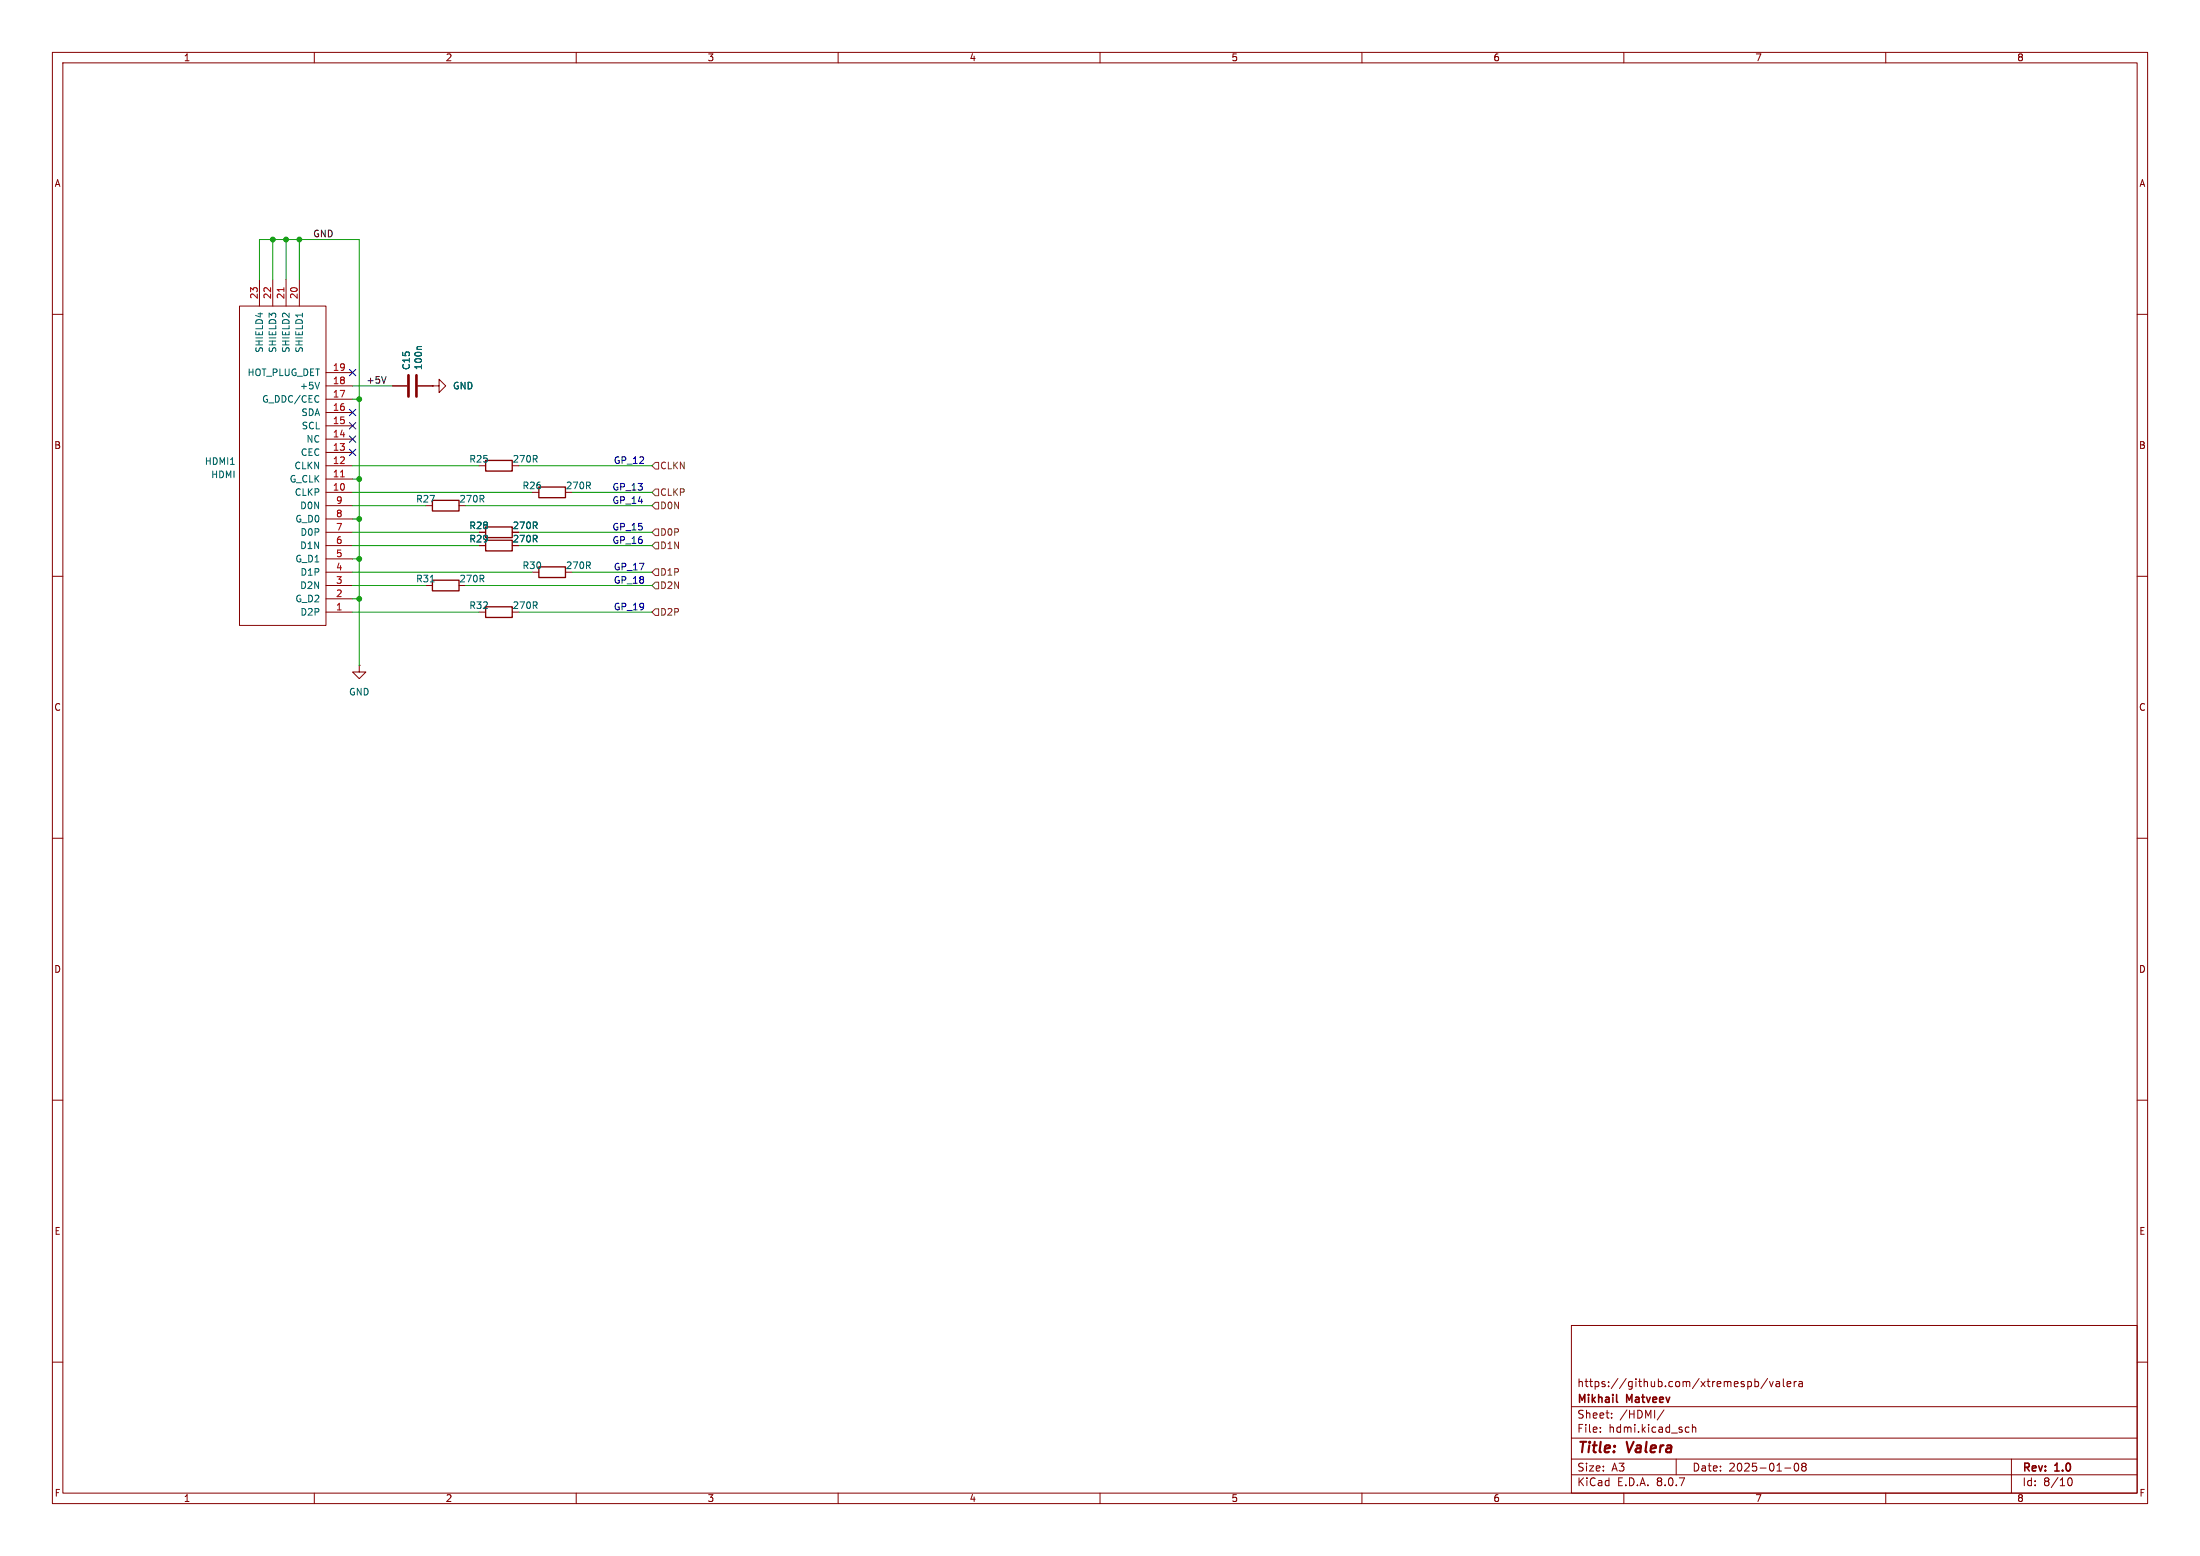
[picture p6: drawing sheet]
<svg xmlns="http://www.w3.org/2000/svg" width="420mm" height="297mm" viewBox="0 0 420 297" stroke-linecap="round" stroke-linejoin="round" font-family="sans-serif">
<g fill="none" stroke="#840000" stroke-width=".19">
<path d="M10 10h400v277h-400zM12 12h396v273h-396zM60 10v2M110 10v2M160 10v2M210 10v2M260 10v2M310 10v2M360 10v2M45.7 58.4h16.5v61h-16.5zM49.5 53.3v5.1M52.1 53.3v5.1"/>
<path d="M54.6 53.3v5.1M57.1 53.3v5.1M10 60h2M62.2 73.7h5.1M62.2 78.7h5.1M62.2 76.2h5.1M62.2 71.1h5.1M74.9 73.7h2.8M79.8 73.7h2.7M82.5 73.7h1.3v-1.3l1.3 1.3-1.3 1.2v-1.2M82.5 73.7h.1M408 60h2"/>
<path d="M62.2 94h5.1M62.2 91.4h5.1M62.2 88.9h5.1M62.2 86.4h5.1M62.2 83.8h5.1M62.2 81.3h5.1M62.2 99.1h5.1M62.2 96.5h5.1M10 110h2M62.2 116.8h5.1M62.2 114.3h5.1M62.2 111.8h5.1"/>
<path d="M62.2 109.2h5.1M62.2 106.7h5.1M62.2 104.1h5.1M62.2 101.6h5.1M408 110h2M68.6 127v1.3h1.2l-1.2 1.2-1.3-1.2h1.3M68.6 127h.1M10 160h2M408 160h2M10 210h2M408 210h2M300 253h108v32h-108z"/>
<path d="M10 260h2M300 278.5h108M300 274.5h108M300 268.5h108M305.5 273.2v.2M305.5 272.5v.1M307.7 270.5v.2M307.7 269.8v.1M317.7 269.1l-1.3 1.9M320 278.5v3M322 272.4l.4 .1M322.4 273.3l-.4 .1"/>
<path d="M323.1 272.5l.2-.1 .4 .1v.9M323.1 271.9v1.5M335 263.8l.4-.1 .3 .3-.1 .6h-.6M335 263.2v1.5M337.4 263.1l-1.2 1.9M337.8 263.7l.4 1 .3-1M339.1 263.8h.6v.9M339.7 264l-.5 .1a.29 .29 0 0 0-.2 .3 .29 .29 0 0 0 .2 .3l.5-.1M340.4 263.2v1.3l.3 .2M341.2 264.2l.7-.2-.1-.2-.4-.1-.2 .2v.7h.6M342.5 263.7v1M342.7 279.4l.2-.1a.8 .8 0 0 1 .5 .7 .8 .8 0 0 1-.5 .8l-.2-.2-.2-.4z"/>
<path d="M342.9 263.7l-.2 .1-.2 .2M343.4 263.8h.6l.1 .9M344.1 264l-.5 .1a.29 .29 0 0 0-.2 .3 .29 .29 0 0 0 .2 .3l.5-.1M344.2 279.9l-.3-.3 .3-.3 .5 .1 .1 .2-.3 .3M344.2 279.9l-.3 .3 .1 .4 .2 .2 .5-.1 .1-.2-.1-.4-.2-.2M344.2 279.9h.3M384 278.5v6.5M408 260h2M60 285v2M110 285v2M160 285v2M210 285v2"/>
<path d="M260 285v2M300 281.5h108M310 285v2M340.7 280.2h1.2M360 285v2M394.7 282.7l.2-.5 .2-.1a.8 .8 0 0 1 .5 .7 .8 .8 0 0 1-.5 .8l-.2-.2-.2-.4"/>
</g>
<path d="M308.6 267.5l.2 .2" fill="none" stroke="#840000" stroke-width=".3"/>
<path d="M78 71.6v4.1M79.5 71.6v4.1" fill="none" stroke="#840000" stroke-width=".51"/>
<path d="M57.7 59.8v.7M61 73l-.4 1.2M80.5 66.2h-.7l-.2 .1M82.2 111.1h.7" fill="none" stroke="#006464" stroke-width=".19"/>
<path d="M54.2 54.9v.7M65 91h.7" fill="none" stroke="#a90000" stroke-width=".19"/>
<path d="M82.5 95.5h5.1v2h-5.1zM92.7 87.9h5.1v2h-5.1zM102.9 93h5v2h-5zM82.5 110.7h5.1v2.1h-5.1zM92.7 100.6h5.1v2h-5.1zM92.7 115.8h5.1v2.1h-5.1zM92.7 103.1h5.1v2.1h-5.1zM102.9 108.2h5v2h-5z" fill="none" stroke="#840000" stroke-width=".25"/>
<path d="M125.1 88.3h.6v1.2h-.6l-.6-.6zM125.1 93.3h.6v1.3h-.6l-.6-.6zM125.1 95.9h.6v1.3h-.6l-.6-.7zM125.1 108.6h.6v1.3h-.6l-.6-.7zM125.1 116.2h.6v1.3h-.6l-.6-.7zM125.1 101h.6v1.2h-.6l-.6-.6zM125.1 103.5h.6v1.3h-.6l-.6-.7zM125.1 111.1h.6v1.3h-.6l-.6-.6z" fill="none" stroke="#725600" stroke-width=".19"/>
<path d="M73.7 71.9l-.4 1.2" fill="none" stroke="#0f0f0f" stroke-width=".19"/>
<g fill="none" stroke="#009600" stroke-width=".19">
<path d="M49.5 53.3v-7.6h19.1v81.3M52.1 45.7v7.6M54.6 45.7v7.6M57.1 45.7v7.6M67.3 73.7h7.6M67.3 76.2h1.3M67.3 88.9h24.1M67.3 96.5h14M67.3 94h34.3M67.3 91.4h1.3M67.3 99.1h1.3M88.9 96.5h35.6"/>
<path d="M99.1 88.9h25.4M109.2 94h15.3M67.3 101.6h24.1M67.3 116.8h24.1M67.3 111.8h14M67.3 104.1h24.1M67.3 109.2h34.3M67.3 114.3h1.3M67.3 106.7h1.3M88.9 111.8h35.6M99.1 101.6h25.4M99.1 116.8h25.4"/>
<path d="M99.1 104.1h25.4M109.2 109.2h15.3"/>
</g>
<path d="M66.7 78.1l1.2 1.2M66.7 70.5l1.2 1.2M67.9 78.1l-1.2 1.2M67.9 70.5l-1.2 1.2M66.7 85.8l1.2 1.2M66.7 80.7l1.2 1.2M66.7 83.2l1.2 1.2M67.9 85.8l-1.2 1.2M67.9 80.7l-1.2 1.2M67.9 83.2l-1.2 1.2" fill="none" stroke="#000084" stroke-width=".19"/>
<g fill="#009600" stroke="#009600" stroke-width=".19">
<circle cx="68.6" cy="114.3" r=".46"/>
<circle cx="57.1" cy="45.7" r=".46"/>
<circle cx="54.6" cy="45.7" r=".46"/>
<circle cx="52.1" cy="45.7" r=".46"/>
<circle cx="68.6" cy="106.7" r=".46"/>
<circle cx="68.6" cy="99.1" r=".46"/>
<circle cx="68.6" cy="91.4" r=".46"/>
<circle cx="68.6" cy="76.2" r=".46"/>
</g>
<g font-size="2.8" fill="#840000">
<text x="301" y="277.9">Title:</text>
<text x="310.6" y="277.9">Valera</text>
</g>
<g font-size="2.1" fill="#840000">
<text x="301" y="268.2">Mikhail</text>
<text x="301" y="265">https://github.com/xtremespb/valera</text>
<text x="310.6" y="268.2">Matveev</text>
<text x="301" y="273.7">File:</text>
<text x="301" y="271">Sheet:</text>
<text x="307.1" y="273.7">hdmi.kicad_sch</text>
<text x="309.2" y="271">/HDMI/</text>
<text x="301" y="281.1">Size:</text>
<text x="307.6" y="281.1">A3</text>
<text x="323" y="281.1">Date:</text>
<text x="330" y="281.1">2025-01-08</text>
<text x="386" y="281.3">Rev:</text>
<text x="392.4" y="281.3">1.0</text>
<text x="301" y="283.9">KiCad</text>
<text x="308.7" y="283.9">E.D.A.</text>
<text x="316.3" y="283.9">8.0.7</text>
<text x="386" y="283.9">Id:</text>
<text x="390.1" y="283.9">8/10</text>
</g>
<g font-size="1.8" fill="#840000">
<text x="35" y="11.9">1</text>
<text x="85" y="11.9">2</text>
<text x="135" y="11.9">3</text>
<text x="185" y="11.9">4</text>
<text x="235" y="11.9">5</text>
<text x="285" y="11.9">6</text>
<text x="335" y="11.9">7</text>
<text x="385" y="11.9">8</text>
<text x="10.3" y="35.9">A</text>
<text x="408.3" y="35.9">A</text>
<text x="10.3" y="85.9">B</text>
<text x="408.2" y="85.9">B</text>
<text x="89.5" y="101.2">R28</text>
<text x="97.8" y="101.2">270R</text>
<text x="89.5" y="103.7">R29</text>
<text x="97.8" y="103.7">270R</text>
<text x="10.3" y="135.9">C</text>
<text x="408.2" y="135.9">C</text>
<text x="10.3" y="185.9">D</text>
<text x="408.2" y="185.9">D</text>
<text x="10.3" y="235.9">E</text>
<text x="408.3" y="235.9">E</text>
<text x="10.3" y="285.9">F</text>
<text x="35" y="286.9">1</text>
<text x="85" y="286.9">2</text>
<text x="135" y="286.9">3</text>
<text x="185" y="286.9">4</text>
<text x="235" y="286.9">5</text>
<text x="285" y="286.9">6</text>
<text x="335" y="286.9">7</text>
<text x="385" y="286.9">8</text>
<text x="408.3" y="285.9">F</text>
</g>
<g font-size="1.8" fill="#0f0f0f">
<text x="59.7" y="45.4">GND</text>
<text x="69.8" y="73.3">+5V</text>
</g>
<g font-size="1.8" fill="#a90000">
<text x="49.3" y="57.2" transform="rotate(-90 49.3 57.2)">23</text>
<text x="51.8" y="57.2" transform="rotate(-90 51.8 57.2)">22</text>
<text x="54.4" y="57.2" transform="rotate(-90 54.4 57.2)">21</text>
<text x="56.9" y="57.2" transform="rotate(-90 56.9 57.2)">20</text>
<text x="63.5" y="70.9">19</text>
<text x="63.5" y="75.9">17</text>
<text x="63.5" y="73.4">18</text>
<text x="63.5" y="83.6">14</text>
<text x="63.5" y="81">15</text>
<text x="63.5" y="78.5">16</text>
<text x="63.5" y="88.6">12</text>
<text x="63.5" y="86.1">13</text>
<text x="63.5" y="93.7">10</text>
<text x="63.5" y="91.2">11</text>
<text x="64.1" y="101.3">7</text>
<text x="64.1" y="98.8">8</text>
<text x="64.1" y="96.3">9</text>
<text x="64.1" y="106.4">5</text>
<text x="64.1" y="103.9">6</text>
<text x="64.1" y="111.5">3</text>
<text x="64.1" y="109">4</text>
<text x="64.1" y="116.6">1</text>
<text x="64.1" y="114">2</text>
</g>
<g font-size="1.8" fill="#006464">
<text x="47.2" y="72">HOT_PLUG_DET</text>
<text x="50.4" y="67.4" transform="rotate(-90 50.4 67.4)">SHIELD4</text>
<text x="52.9" y="67.4" transform="rotate(-90 52.9 67.4)">SHIELD3</text>
<text x="55.5" y="67.4" transform="rotate(-90 55.5 67.4)">SHIELD2</text>
<text x="58" y="67.4" transform="rotate(-90 58 67.4)">SHIELD1</text>
<text x="78.4" y="70.7" transform="rotate(-90 78.4 70.7)">C15</text>
<text x="80.7" y="70.7" transform="rotate(-90 80.7 70.7)">100n</text>
<text x="49.9" y="77.1">G_DDC/CEC</text>
<text x="57.1" y="74.5">+5V</text>
<text x="86.4" y="74.5">GND</text>
<text x="57.4" y="79.6">SDA</text>
<text x="57.5" y="82.1">SCL</text>
<text x="39" y="88.9">HDMI1</text>
<text x="56.1" y="89.8">CLKN</text>
<text x="57.3" y="87.2">CEC</text>
<text x="58.4" y="84.7">NC</text>
<text x="89.5" y="88.5">R25</text>
<text x="97.8" y="88.5">270R</text>
<text x="40.2" y="91.5">HDMI</text>
<text x="55.2" y="92.3">G_CLK</text>
<text x="56.2" y="94.8">CLKP</text>
<text x="99.7" y="93.6">R26</text>
<text x="107.9" y="93.6">270R</text>
<text x="56.3" y="99.9">G_D0</text>
<text x="57.2" y="97.4">D0N</text>
<text x="79.3" y="96.1">R27</text>
<text x="87.6" y="96.1">270R</text>
<text x="56.3" y="107.5">G_D1</text>
<text x="57.2" y="105">D1N</text>
<text x="57.3" y="102.5">D0P</text>
<text x="57.2" y="112.6">D2N</text>
<text x="57.3" y="110.1">D1P</text>
<text x="79.3" y="111.4">R31</text>
<text x="87.6" y="111.4">270R</text>
<text x="99.7" y="108.8">R30</text>
<text x="107.9" y="108.8">270R</text>
<text x="56.3" y="115.2">G_D2</text>
<text x="57.3" y="117.7">D2P</text>
<text x="89.5" y="116.4">R32</text>
<text x="97.8" y="116.4">270R</text>
<text x="66.5" y="132.9">GND</text>
</g>
<g font-size="1.8" fill="#0000c2">
<text x="117.1" y="88.8">GP_12</text>
<text x="116.8" y="93.8">GP_13</text>
<text x="116.8" y="96.4">GP_14</text>
<text x="116.8" y="101.5">GP_15</text>
<text x="116.8" y="104">GP_16</text>
<text x="117.1" y="111.6">GP_18</text>
<text x="117.1" y="109.1">GP_17</text>
<text x="117.1" y="116.7">GP_19</text>
</g>
<g font-size="1.8" fill="#725600">
<text x="125.9" y="89.8">CLKN</text>
<text x="125.9" y="94.8">CLKP</text>
<text x="125.9" y="97.4">D0N</text>
<text x="125.9" y="102.5">D0P</text>
<text x="125.9" y="105">D1N</text>
<text x="125.9" y="110.1">D1P</text>
<text x="125.9" y="112.6">D2N</text>
<text x="125.9" y="117.7">D2P</text>
</g>
</svg>
